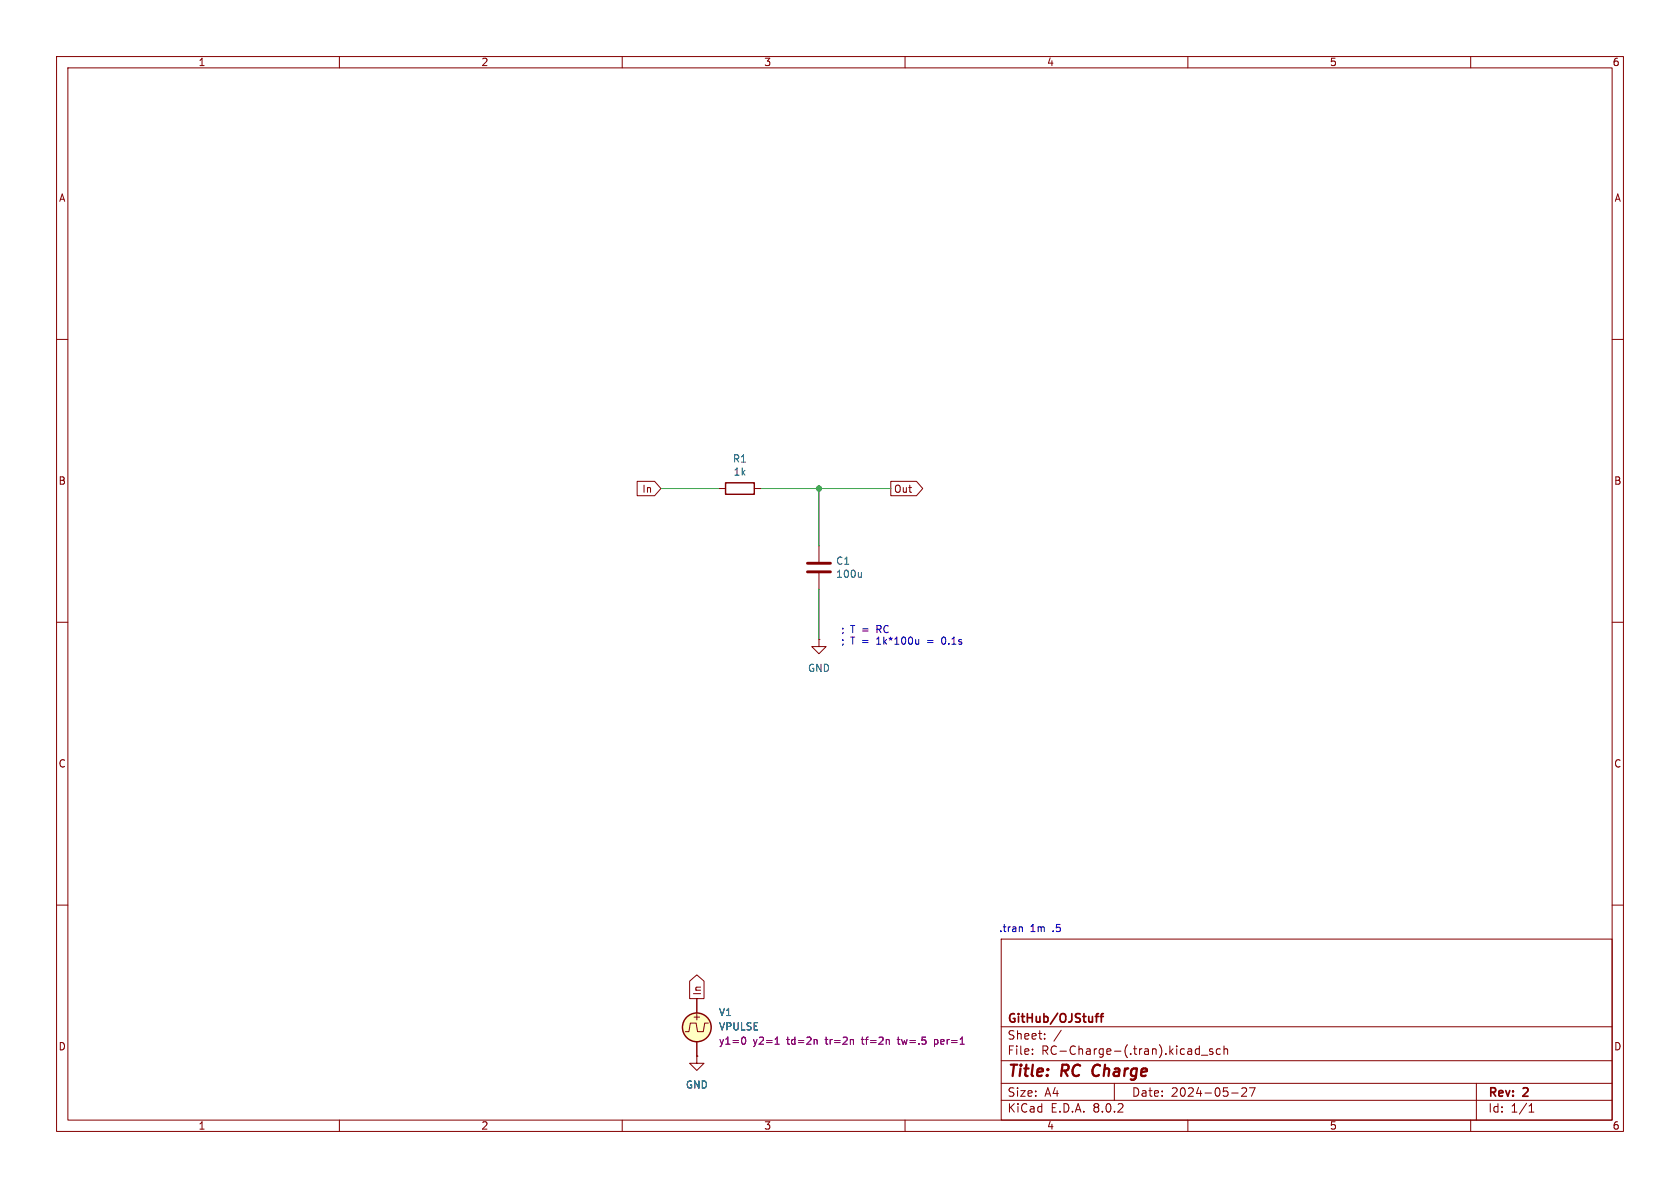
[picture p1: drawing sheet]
<svg xmlns="http://www.w3.org/2000/svg" width="297mm" height="210mm" viewBox="0 0 297 210" stroke-linecap="round" stroke-linejoin="round" font-family="sans-serif">
<g fill="none" stroke="#840000" stroke-width=".18">
<path d="M10 10h277v190h-277zM12 12h273v186h-273zM60 10v2M110 10v2M160 10v2M210 10v2M260 10v2M10 60h2M285 60h2M112.6 85.1h3.1l1.1 1.3-1.1 1.2h-3.1zM127 86.4h1.3M133.3 86.4h1.3"/>
<path d="M144.8 96.5v2.8M157.5 85.1h4.5l1.1 1.3-1.1 1.2h-4.5zM10 110h2M144.8 113v1.3h1.2l-1.2 1.3-1.3-1.3h1.3M144.8 113h.1M144.8 101.3v2.8M285 110h2M10 160h2M285 160h2M121.9 173.4l1.3-1.1 1.3 1.1v3.1h-2.6zM123.2 176.5v2.6M177 166h108v32h-108z"/>
<path d="M60 198v2M110 198v2M123.2 186.7v1.3h1.3l-1.3 1.2-1.3-1.2h1.3M123.2 186.7h.1M123.2 184.2v2.5M125.2 180.8h-.6l-.3 1.6h-1l-.2-1.6h-1.1l-.2 1.6h-.6M160 198v2M177 194.5h108M177 191.5h108M177 187.5h108M177 181.5h108M182.5 186.3v.1"/>
<path d="M182.5 185.5v.1M184.7 183.6v.1M184.7 182.8v.1M187.6 182.1l-1.3 2M197 191.5v3M210 198v2M211.3 186.1l.3 .3 .4-.1M212 184.9v1.5M212 185.5l-.4-.1-.3 .3M212.4 186.5h1.1M214.4 185.5l-.4-.1-.2 .2 .1 .2 .5 .2v.3h-.6M215.7 185.5l-.4-.1-.3 .3v.4l.2 .2h.5"/>
<path d="M216.4 185.5l.2-.1 .4 .1v.9M216.4 184.9v1.5M217.7 193.2h1.2M219.5 192.4l.6-.1 .2 .1 .1 .3-.9 1.1h.9M220.9 192.3h1l-.7 1.5M260 198v2M261 191.5v6.5M270.3 196.6h.9M270.3 195.5l.4-.4v1.5"/>
</g>
<path d="M193.4 188.5a1.27 1.27 0 0 0 0 1.6" fill="none" stroke="#840000" stroke-width=".4"/>
<path d="M193.6 179.7h.6M194.2 179.2l-.4 .2v1.3M194.5 179.7h.6M195.1 179.2l-.4 .2v1.3" fill="none" stroke="#840000" stroke-width=".3"/>
<path d="M142.7 99.6h4.1M142.7 101.1h4.1" fill="none" stroke="#840000" stroke-width=".51"/>
<path d="M152.3 101.2v.9M152.3 101.9l-.2 .2" fill="none" stroke="#006464" stroke-width=".18"/>
<circle cx="123.2" cy="181.6" r="2.54" fill="#ffffc2" stroke="#ffffc2" stroke-width=".18"/>
<g fill="none" stroke="#840000" stroke-width=".25">
<path d="M128.3 85.3h5v2.1h-5z"/>
<circle cx="123.2" cy="181.6" r="2.54"/>
</g>
<path d="M131.4 183.3a.68 .68 0 0 1 .4 .7 .68 .68 0 0 1-.4 .6M137 184.6h.8M137.3 183.5l.1-.2v1.3M144.1 183.8l.4 .1v.7M150.8 183.8l.1 .8M158.6 183.8h.5M158.8 183.3l.1 1.2M165.2 184.5l.4 .1M165.2 183.8v1.2M165.6 183.8h-.4" fill="none" stroke="#840084" stroke-width=".18"/>
<path d="M162.4 113v.9M162.4 113.8l-.2 .1M166.7 112.7l-.2 .4 .2 .7M180.6 163.8l.1 .2v.7" fill="none" stroke="#0000c2" stroke-width=".18"/>
<path d="M116.8 86.4h10.2M134.6 86.4h22.9M144.8 86.4v10.1M144.8 104.1v8.9" fill="none" stroke="#009600" stroke-width=".18"/>
<circle cx="144.8" cy="86.4" r=".46" fill="#009600" stroke="#009600" stroke-width=".18"/>
<g font-size="2.8" fill="#840000">
<text x="178" y="190.9">Title:</text>
<text x="187.7" y="190.9">RC</text>
<text x="194" y="190.9">Charge</text>
</g>
<g font-size="2.1" fill="#840000">
<text x="178" y="184">Sheet:</text>
<text x="178" y="181.2">GitHub/OJStuff</text>
<text x="178" y="186.7">File:</text>
<text x="184.1" y="186.7">RC-Charge-(.tran).kicad_sch</text>
<text x="178" y="196.9">KiCad</text>
<text x="178" y="194.1">Size:</text>
<text x="184.7" y="194.1">A4</text>
<text x="185.7" y="196.9">E.D.A.</text>
<text x="193.3" y="196.9">8.0.2</text>
<text x="200" y="194.1">Date:</text>
<text x="207" y="194.1">2024-05-27</text>
<text x="263" y="194.3">Rev:</text>
<text x="263" y="196.9">Id:</text>
<text x="267.1" y="196.9">1/1</text>
<text x="269.4" y="194.3">2</text>
</g>
<g font-size="1.8" fill="#840000">
<text x="35" y="11.9">1</text>
<text x="85" y="11.9">2</text>
<text x="135" y="11.9">3</text>
<text x="185" y="11.9">4</text>
<text x="235" y="11.9">5</text>
<text x="285" y="11.9">6</text>
<text x="10.3" y="35.9">A</text>
<text x="285.3" y="35.9">A</text>
<text x="10.3" y="85.9">B</text>
<text x="113.5" y="87.3">In</text>
<text x="158" y="87.3">Out</text>
<text x="285.3" y="85.9">B</text>
<text x="10.3" y="135.9">C</text>
<text x="285.3" y="135.9">C</text>
<text x="124.1" y="176.1" transform="rotate(-90 124.1 176.1)">In</text>
<text x="10.3" y="185.9">D</text>
<text x="122.3" y="180.6">+</text>
<text x="285.3" y="185.9">D</text>
<text x="35" y="199.9">1</text>
<text x="85" y="199.9">2</text>
<text x="135" y="199.9">3</text>
<text x="185" y="199.9">4</text>
<text x="235" y="199.9">5</text>
<text x="285" y="199.9">6</text>
</g>
<g font-size="1.8" fill="#006464">
<text x="129.5" y="82">R1</text>
<text x="129.6" y="84.3">1k</text>
<text x="147.7" y="100">C1</text>
<text x="147.7" y="102.3">100u</text>
<text x="142.7" y="119">GND</text>
<text x="127" y="179.8">V1</text>
<text x="127" y="182.3">VPULSE</text>
<text x="121.2" y="192.6">GND</text>
</g>
<g font-size="1.8" fill="#0000c2">
<text x="148.6" y="112">;</text>
<text x="150.4" y="112">T =</text>
<text x="155.2" y="112">RC</text>
<text x="148.6" y="114.1">;</text>
<text x="150.4" y="114.1">T =</text>
<text x="155.2" y="114.1">1k*100u</text>
<text x="164.4" y="114.1">=</text>
<text x="167.1" y="114.1">0.1s</text>
<text x="176.5" y="164.9">.tran</text>
<text x="182.1" y="164.9">1m</text>
<text x="186.2" y="164.9">.5</text>
</g>
<g font-size="1.8" fill="#840084">
<text x="127" y="184.9">y1=0</text>
<text x="133.1" y="184.9">y2=1</text>
<text x="139.3" y="184.9">td=2n</text>
<text x="146.2" y="184.9">tr=2n</text>
<text x="152.9" y="184.9">tf=2n</text>
<text x="159.4" y="184.9">tw=.5</text>
<text x="166" y="184.9">per=1</text>
</g>
</svg>
